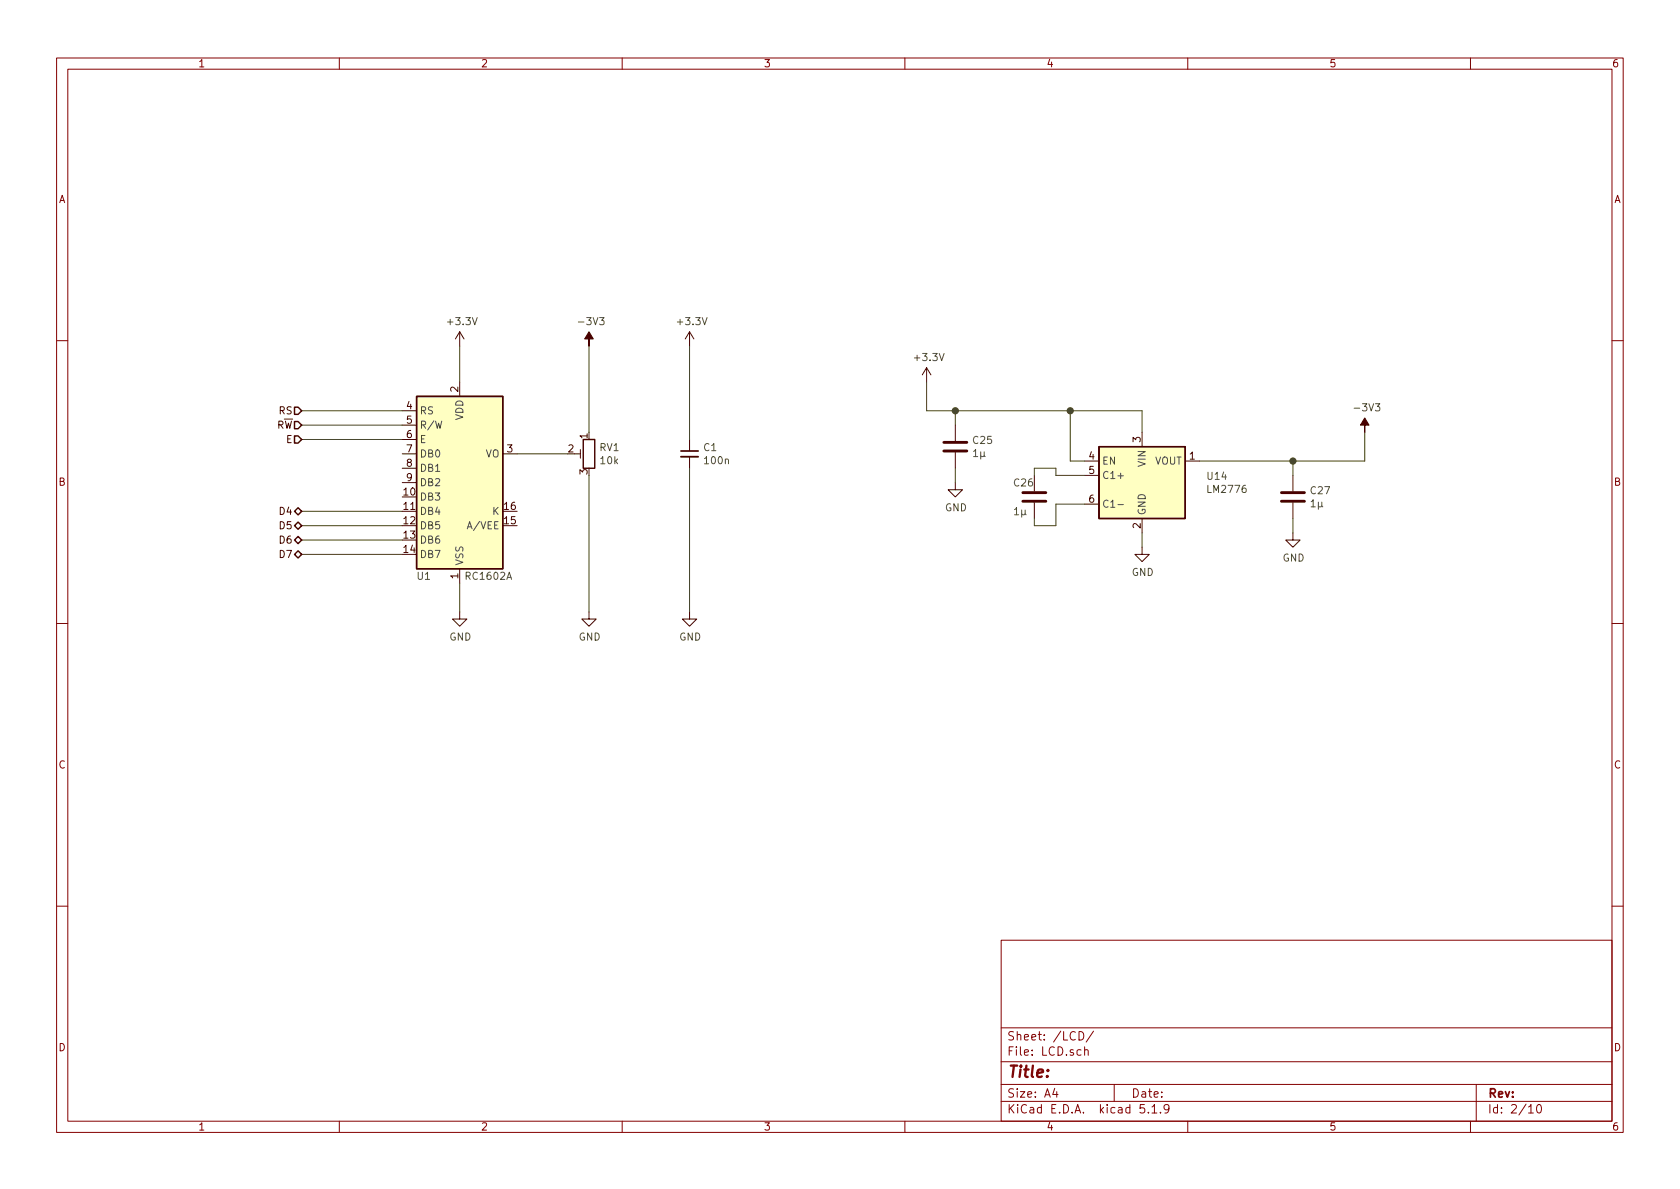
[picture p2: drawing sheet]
<svg xmlns="http://www.w3.org/2000/svg" width="297mm" height="210mm" viewBox="0 0 297 210" stroke-linecap="round" stroke-linejoin="round" font-family="sans-serif">
<g fill="none" stroke="#840000" stroke-width=".18">
<path d="M10 10.3h277v189.9h-277zM12 12.2h273v186.1h-273zM60 10.3v1.9M110 10.3v1.9M160 10.3v1.9M210 10.3v1.9M260 10.3v1.9M10 60.2h2M285 60.2h2M10 110.3h2M285 110.3h2M10 160.2h2"/>
<path d="M177 166.3h108v32h-108zM285 160.2h2M60 198.3v1.9M110 198.3v1.9M160 198.3v1.9M177 194.8h108M177 191.8h108M177 187.8h108M177 181.8h108M186.5 192.5l-.4 1h1M186.8 193v1M190.8 182.4a.75 .75 0 0 1 .8 .8 .75 .75 0 0 1-.8 .7z"/>
<path d="M191.1 185.7l-.4-.1-.3 .3 .1 .6 .2 .1 .4-.1M191.8 185.7l.2-.1 .3 .1 .1 .9M191.8 185.1v1.5M193.3 182.3l-1.3 2M197 191.8v3M202.3 195.3h-.7l-.1 .7 .3-.1 .5 .1 .1 .2-.1 .5-.2 .1-.6-.1M203 196.7v.1M203.7 195.8l.4-.5v1.5M203.7 196.8h.8M205.2 196.7v.1M206.7 196l-.1 .2a.48 .48 0 0 1-.7-.1v-.6a.48 .48 0 0 1 .7-.1v.1a1.19 1.19 0 0 1-.2 1.2l-.4 .1M210 198.3v1.9"/>
<path d="M260 198.3v1.9M261 191.8v6.5M270.3 195.8l.4-.5v1.5M270.3 196.8h.8M271.8 195.5l.4-.2a.94 .94 0 0 1 0 1.5 .79 .79 0 0 1-.4-1.3z"/>
</g>
<path d="M166.9 79.8h4M166.9 78.2h4M180.8 88.6h4.1M180.8 87.1h4.1M226.6 88.6h4M226.6 87.1h4" fill="none" stroke="#480000" stroke-width=".51"/>
<g fill="none" stroke="#480000" stroke-width=".18">
<path d="M81.3 58.7l-.8 1.2M81.3 58.7v2.5M81.3 58.7l.7 1.2M121.9 58.7l-.7 1.2M121.9 58.7v2.5M121.9 58.7l.8 1.2M71.1 72.6h2.6M71.1 75.2h2.6M71.1 77.7h2.6M81.3 67.6v2.5M102.6 79.5v1.5M121.9 77.7v2.1"/>
<path d="M163.8 65l-.7 1.3M163.8 65v2.6M163.8 65l.8 1.3M168.9 75.2v2.8M201.9 76.4v2.6M71.1 80.3h2.6M71.1 82.8h2.6M71.1 85.3h2.6M88.9 80.3h2.5M101.6 80.3h1M121.9 80.8v2M168.9 85.3v1.3h1.3l-1.3 1.3-1.3-1.3h1.3"/>
<path d="M168.9 80v2.8M182.9 84.1v2.8M182.9 88.9v2.8M191.8 81.5h2.5M191.8 84.1h2.5M191.8 89.1h2.5M201.9 96.8v1.2h1.3l-1.3 1.3-1.2-1.3h1.2M201.9 91.7v2.5M209.5 81.5h2.6M228.6 94.2v1.3h1.3l-1.3 1.3-1.3-1.3h1.3M228.6 84.1v2.8M228.6 88.9v2.8"/>
<path d="M81.3 108.2v1.3h1.2l-1.2 1.2-1.3-1.2h1.3M81.3 100.6v2.5M104.1 108.2v1.3h1.3l-1.3 1.2-1.2-1.2h1.2M121.9 108.2v1.3h1.3l-1.3 1.2-1.3-1.2h1.3"/>
</g>
<g fill="#480000" stroke="#480000" stroke-width=".18">
<path d="M104.1 58.7l.8 1.2h-.8v1.3v-1.3h-.7z"/>
<path d="M241.3 73.9l.8 1.3h-.8v1.2v-1.2h-.8z"/>
</g>
<g fill="#ffffc2" stroke="#ffffc2" stroke-width=".18">
<path d="M194.3 79h15.2v12.7h-15.2z"/>
<path d="M73.7 70.1h15.2v30.5h-15.2z"/>
</g>
<path d="M52.1 72h.6l.6 .6-.6 .7h-.6zM52.1 74.5h.6l.6 .7-.6 .6h-.6zM52.1 77.1h.6l.6 .6-.6 .7h-.6zM73.7 70.1h15.2v30.5h-15.2zM103.1 77.7h2.1v5.1h-2.1zM194.3 79h15.2v12.7h-15.2zM52.1 93l.6-.7 .6 .7-.6 .6zM52.1 95.5l.6-.6 .6 .6-.6 .6zM52.1 90.4l.6-.6 .6 .6-.6 .7zM52.7 97.4l.6 .6-.6 .7-.6-.7z" fill="none" stroke="#480000" stroke-width=".25"/>
<path d="M197.7 89.2h.9" fill="none" stroke="#484848" stroke-width=".18"/>
<path d="M120.4 80.8h3" fill="none" stroke="#480000" stroke-width=".33"/>
<path d="M120.4 79.8h3" fill="none" stroke="#480000" stroke-width=".3"/>
<g fill="none" stroke="#484800" stroke-width=".18">
<path d="M53.3 72.6h17.8M53.3 75.2h17.8M53.3 77.7h17.8M81.3 61.2v6.4M104.1 61.2v15.2M121.9 61.2v16.5M163.8 67.6v5h38.1v3.8M168.9 72.6v2.6M189.2 72.6v8.9h2.6M241.3 76.4v5.1h-29.2M53.3 93h17.8M53.3 95.5h17.8"/>
<path d="M53.3 90.4h17.8M53.3 98h17.8M91.4 80.3h8.9M104.1 84.1v24.1M121.9 82.8v25.4M168.9 82.8v2.5M182.9 84.1v-1.3h3.8v1.3h5.1M191.8 89.1h-5.1v3.9h-3.8v-1.3M201.9 94.2v2.6M228.6 81.5v2.6M228.6 91.7v2.5M81.3 103.1v5.1"/>
</g>
<g fill="#484800" stroke="#484800" stroke-width=".25">
<circle cx="228.6" cy="81.5" r=".51"/>
<circle cx="189.2" cy="72.6" r=".51"/>
<circle cx="168.9" cy="72.6" r=".51"/>
</g>
<text font-size="2.8" fill="#840000" x="178" y="190.5">Title:</text>
<g font-size="2.1" fill="#840000">
<text x="178" y="184">Sheet: /LCD/</text>
<text x="178" y="186.7">File: LCD.sch</text>
<text x="178" y="196.9">KiCad E.D.A. kicad 5.1.9</text>
<text x="178" y="194.1">Size: A4</text>
<text x="200" y="194.1">Date:</text>
<text x="263" y="194.1">Rev:</text>
<text x="263" y="196.9">Id: 2/10</text>
</g>
<g font-size="1.8" fill="#840000">
<text x="35" y="11.9">1</text>
<text x="85" y="11.9">2</text>
<text x="135" y="11.9">3</text>
<text x="185" y="11.9">4</text>
<text x="235" y="11.9">5</text>
<text x="285" y="11.9">6</text>
<text x="10.4" y="35.9">A</text>
<text x="285.4" y="35.9">A</text>
<text x="10.4" y="85.9">B</text>
<text x="285.4" y="85.9">B</text>
<text x="10.4" y="135.9">C</text>
<text x="285.4" y="135.9">C</text>
<text x="10.4" y="185.9">D</text>
<text x="285.4" y="185.9">D</text>
<text x="35" y="199.9">1</text>
<text x="85" y="199.9">2</text>
<text x="135" y="199.9">3</text>
<text x="185" y="199.9">4</text>
<text x="235" y="199.9">5</text>
<text x="285" y="199.9">6</text>
</g>
<g font-size="1.8" fill="#484848">
<text x="79.3" y="57.5">+3.3V</text>
<text x="102.7" y="57.5">-3V3</text>
<text x="120" y="57.5">+3.3V</text>
<text x="161.9" y="63.8">+3.3V</text>
<text x="74.2" y="73.3">RS</text>
<text x="74.2" y="75.8">R/W</text>
<text x="81.9" y="74.3" transform="rotate(-90 81.9 74.3)">VDD</text>
<text x="239.8" y="72.7">-3V3</text>
<text x="74.2" y="78.4">E</text>
<text x="74.2" y="80.9">DB0</text>
<text x="74.2" y="83.4">DB1</text>
<text x="85.8" y="80.9">VO</text>
<text x="106.1" y="79.8">RV1</text>
<text x="106.2" y="82.1">10k</text>
<text x="124.5" y="79.8">C1</text>
<text x="124.7" y="82.1">100n</text>
<text x="172.1" y="78.5">C25</text>
<text x="172.2" y="80.8">1µ</text>
<text x="194.8" y="82.2">EN</text>
<text x="202.6" y="82.4" transform="rotate(-90 202.6 82.4)">VIN</text>
<text x="204.1" y="82.2">VOUT</text>
<text x="74.2" y="88.5">DB3</text>
<text x="74.2" y="86">DB2</text>
<text x="179.3" y="86">C26</text>
<text x="194.8" y="84.7">C1+</text>
<text x="194.8" y="89.8">C1-</text>
<text x="213.5" y="84.9">U14</text>
<text x="213.7" y="87.2">LM2776</text>
<text x="231.8" y="87.4">C27</text>
<text x="231.9" y="89.7">1µ</text>
<text x="74.2" y="91.1">DB4</text>
<text x="74.2" y="93.6">DB5</text>
<text x="83.1" y="93.6">A/VEE</text>
<text x="87.1" y="91.1">K</text>
<text x="167.1" y="90.4">GND</text>
<text x="179.4" y="91.1">1µ</text>
<text x="202.6" y="91.2" transform="rotate(-90 202.6 91.2)">GND</text>
<text x="74.2" y="96.1">DB6</text>
<text x="74.2" y="98.7">DB7</text>
<text x="81.9" y="100.1" transform="rotate(-90 81.9 100.1)">VSS</text>
<text x="200.1" y="101.8">GND</text>
<text x="226.8" y="99.3">GND</text>
<text x="73.8" y="102.5">U1</text>
<text x="82.5" y="102.5">RC1602A</text>
<text x="79.5" y="113.3">GND</text>
<text x="102.3" y="113.3">GND</text>
<text x="120.1" y="113.3">GND</text>
</g>
<g font-size="1.8" fill="#480000">
<text x="81" y="69.3" transform="rotate(-90 81 69.3)">2</text>
<text x="48.9" y="75.8">RW</text>
<text x="49.4" y="73.3">RS</text>
<text x="71.9" y="72.4">4</text>
<text x="71.9" y="74.9">5</text>
<text x="71.9" y="77.5">6</text>
<text x="103.9" y="77.6" transform="rotate(-90 103.9 77.6)">1</text>
<text x="50.6" y="78.4">E</text>
<text x="71.9" y="80">7</text>
<text x="71.9" y="82.5">8</text>
<text x="89.7" y="80">3</text>
<text x="100.5" y="80">2</text>
<text x="103.9" y="83.9" transform="rotate(-90 103.9 83.9)">3</text>
<text x="192.6" y="81.3">4</text>
<text x="192.6" y="83.8">5</text>
<text x="201.7" y="78.2" transform="rotate(-90 201.7 78.2)">3</text>
<text x="210.3" y="81.3">1</text>
<text x="71.4" y="87.6">10</text>
<text x="71.9" y="85.1">9</text>
<text x="192.6" y="88.9">6</text>
<text x="49.6" y="93.6">D5</text>
<text x="49.6" y="91.1">D4</text>
<text x="71.4" y="90.2">11</text>
<text x="71.4" y="92.7">12</text>
<text x="71.4" y="95.2">13</text>
<text x="89.2" y="92.7">15</text>
<text x="89.2" y="90.2">16</text>
<text x="201.7" y="93.4" transform="rotate(-90 201.7 93.4)">2</text>
<text x="49.6" y="98.7">D7</text>
<text x="49.6" y="96.1">D6</text>
<text x="71.4" y="97.8">14</text>
<text x="81" y="102.3" transform="rotate(-90 81 102.3)">1</text>
</g>
</svg>
